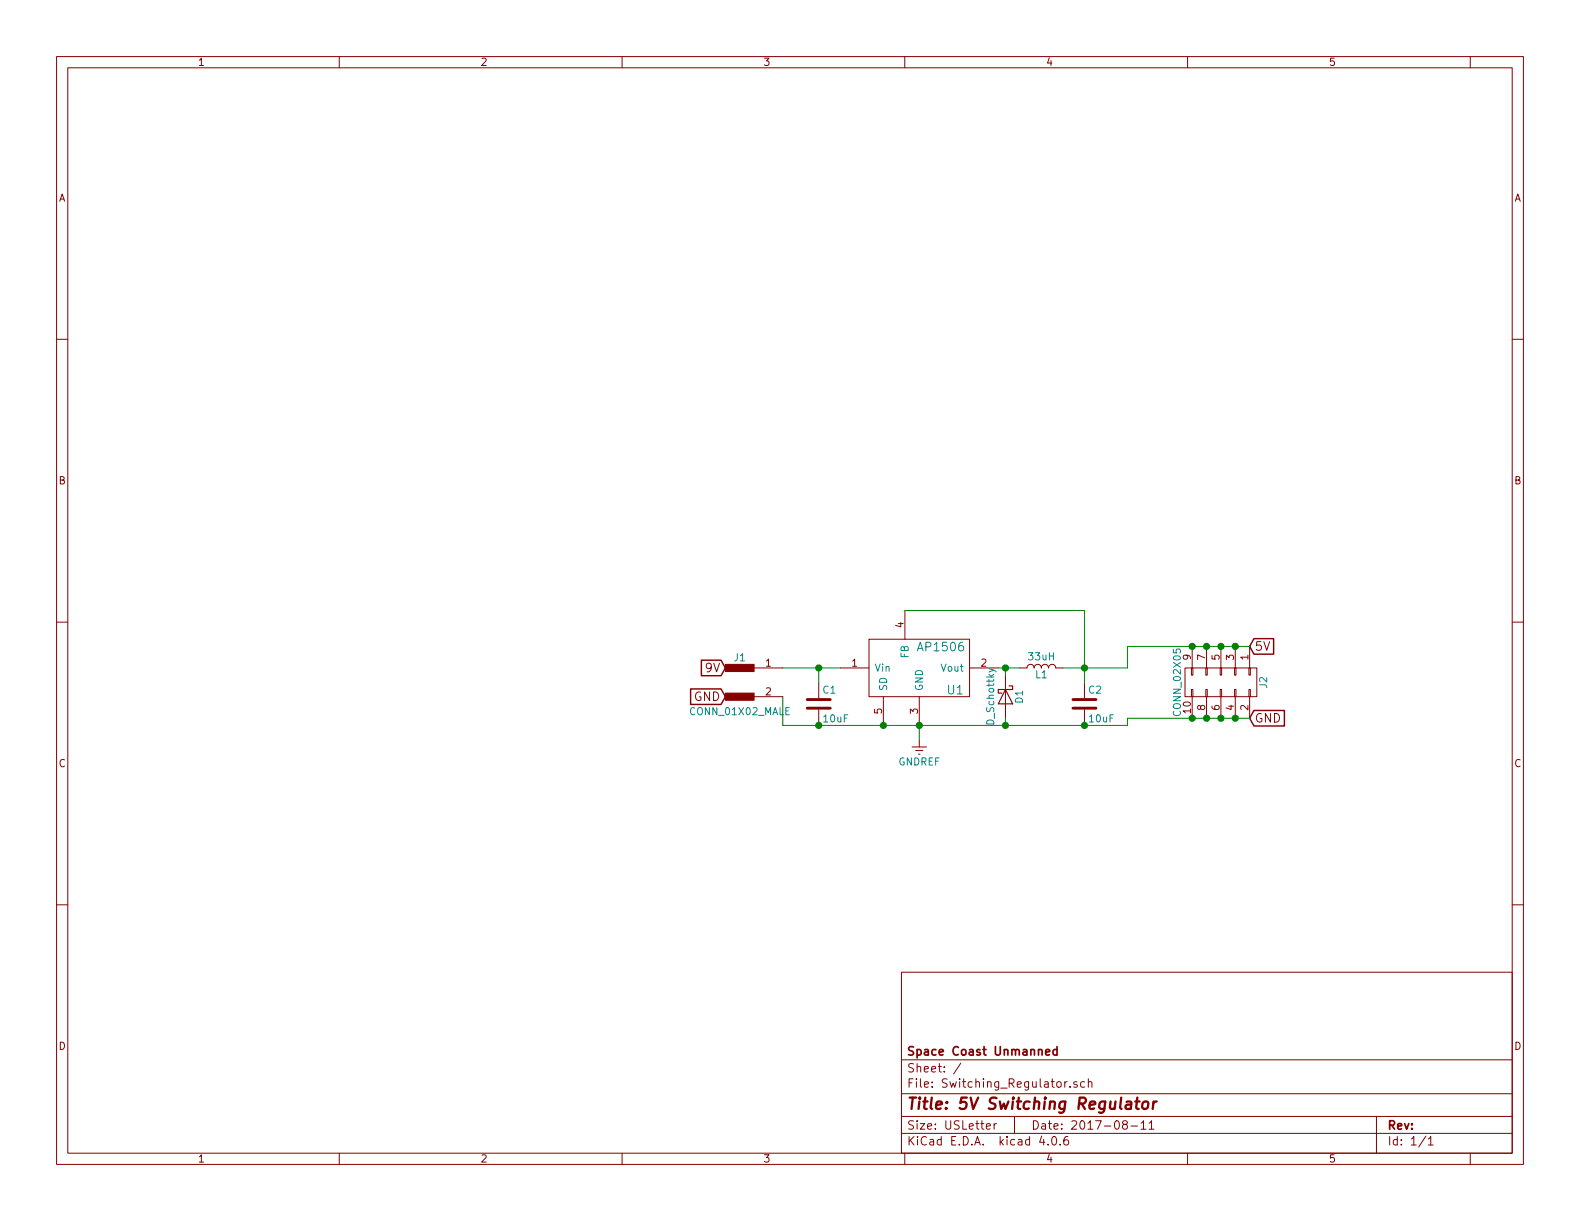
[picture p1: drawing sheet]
<svg xmlns="http://www.w3.org/2000/svg" width="279mm" height="216mm" viewBox="0 0 279 216" stroke-linecap="round" stroke-linejoin="round" font-family="sans-serif">
<g fill="none" stroke="#840000" stroke-width=".18">
<path d="M10 10h259.4v195.9h-259.4zM12 12h255.4v191.9h-255.4zM60 10v2M110 10v2M160 10v2M210 10v2M260 10v2M10 60h2M267.4 60h2M10 110h2M128.3 117.5h.1M133.3 118.1h5.1"/>
<path d="M148.6 118.1h5.1M153.7 113h17.7v10.2h-17.7zM160 108v5M171.4 118.1h5.1M177.8 119.4v7.6M180.3 118.1h1.3a.63 .63 0 0 1 .6-.6 .63 .63 0 0 1 .7 .6 .63 .63 0 0 1 .6-.6 .63 .63 0 0 1 .6 .6 .63 .63 0 0 1 .7-.6 .63 .63 0 0 1 .6 .6 .63 .63 0 0 1 .7-.6 .63 .63 0 0 1 .6 .6h1.3M209.5 118.1h12.7v5.1h-12.7zM210.7 118.1h.2v1.3h-.2zM210.8 114.3v3.8M213.2 118.1h.3v1.3h-.3zM213.4 114.3v3.8M215.8 118.1h.2v1.3h-.2z"/>
<path d="M215.9 114.3v3.8M218.3 118.1h.3v1.3h-.3zM218.4 114.3v3.8M220.9 118.1h.2v1.3h-.2zM221 114.3v3.8M267.4 110h2M133.3 123.2h5.1M144.8 120.7v2.7M144.8 125.5v2.8M156.2 123.2v5.1M161.3 132.1h2.5M161.9 132.7h1.3"/>
<path d="M162.4 133.4h.3M162.6 123.2v5.1M162.6 130.8v1.3M191.8 120.7v2.7M191.8 125.5v2.8M210.7 121.9h.2v1.3h-.2zM210.8 123.2v3.8M213.2 121.9h.3v1.3h-.3zM213.4 123.2v3.8M215.8 121.9h.2v1.3h-.2zM215.9 123.2v3.8M218.3 121.9h.3v1.3h-.3z"/>
<path d="M218.4 123.2v3.8M220.9 121.9h.2v1.3h-.2zM221 123.2v3.8M10 160h2M267.4 160h2M159.4 171.9h108v32h-108zM159.4 197.4h108M159.4 193.4h108M159.4 187.4h108M169.9 188l-1.3 1.9M174.4 199.2l.7-.2v-.2l-.4-.1-.3 .2 .1 .7h.6M175.8 198.7v1"/>
<path d="M176.2 198.7l-.4 .3M179.4 197.4v3M188.7 191.3l-.4 .2M189.2 192.1v.2M190.4 191.3a.37 .37 0 0 0-.5 .2v.2l.5 .1 .1 .2-.2 .3-.4-.1M191.8 191.3h-.4l-.3 .2 .1 .6 .2 .2 .4-.1M192.5 191.4l.2-.1h.3l.1 1M192.5 190.8v1.5M198.8 198.8l-.3-.3 .1-.2 .2-.1h.4l.2 .3-.1 .2-.6 .2a.48 .48 0 0 0-.1 .6l.2 .2 .5-.2a.48 .48 0 0 0-.2-.7M200 199.1h1.1M201.8 198.6l.4-.4v1.5M201.8 199.7h.8"/>
<path d="M203.2 198.6l.4-.4v1.5M203.2 199.7h.9M243.4 197.4v6.5M60 203.9v2M110 203.9v2M159.4 200.4h108M160 203.9v2M184.2 200.9l-.4 1.1h1M185.3 202.3v.2M186.1 201.1l.2-.1a.81 .81 0 0 1 .6 .6 .81 .81 0 0 1-.3 .8l-.1 .1a.79 .79 0 0 1-.4-1.4zM187.5 202.3v.2M188.8 201a.59 .59 0 0 0-.7 .6l.1 .7 .2 .2 .5-.2 .1-.5-.2-.2-.4-.1-.3 .3"/>
<path d="M210 203.9v2M252.1 200.9l-1.2 1.9M252.6 201.4l.4-.4v1.5M252.6 202.5h.8M260 203.9v2"/>
</g>
<path d="M200.8 194.8h.7M201.1 194.1l-.2 1.7 .1 .2 .4 .1M202.2 194.9a.51 .51 0 0 1 .5-.2 .51 .51 0 0 1 .4 .4l-.1 .6a.54 .54 0 0 1-.5 .4 .54 .54 0 0 1-.5-.4zM204 194.8l-.2 1.3M204.5 194.8a.54 .54 0 0 0-.6 .3" fill="none" stroke="#840000" stroke-width=".41"/>
<path d="M184.9 186.1l.7-.2v-.3h-.5l-.2 .2 .1 .7h.6M186.9 185.6h-.4l-.3 .3 .1 .5 .2 .2 .4-.1M186.9 185.1v1.5" fill="none" stroke="#840000" stroke-width=".3"/>
<path d="M142.7 125.2h4.1M142.7 123.7h4.1M189.7 125.2h4.1M189.7 123.7h4.1" fill="none" stroke="#840000" stroke-width=".51"/>
<path d="M138.4 118.1h10.2M144.8 118.1v2.6M160 108h31.8v12.7M176.5 118.1h3.8M177.8 118.1v1.3M221 114.3h-21.6v3.8h-11.4M138.4 123.2v5.1h61v-1.3h21.6M162.6 128.3v2.5M177.8 127v1.3" fill="none" stroke="#008400" stroke-width=".18"/>
<g fill="#008400" stroke="#008400" stroke-width=".25">
<circle cx="156.2" cy="128.3" r=".51"/>
<circle cx="162.6" cy="128.3" r=".51"/>
<circle cx="191.8" cy="128.3" r=".51"/>
<circle cx="144.8" cy="128.3" r=".51"/>
<circle cx="144.8" cy="118.1" r=".51"/>
<circle cx="191.8" cy="118.1" r=".51"/>
<circle cx="177.8" cy="118.1" r=".51"/>
<circle cx="177.8" cy="128.3" r=".51"/>
<circle cx="210.8" cy="114.3" r=".51"/>
<circle cx="213.4" cy="114.3" r=".51"/>
<circle cx="215.9" cy="114.3" r=".51"/>
<circle cx="218.4" cy="114.3" r=".51"/>
<circle cx="218.4" cy="127" r=".51"/>
<circle cx="215.9" cy="127" r=".51"/>
<circle cx="213.4" cy="127" r=".51"/>
<circle cx="210.8" cy="127" r=".51"/>
</g>
<g fill="#840000" stroke="#840000" stroke-width=".18">
<path d="M128.3 122.6h5v1.2h-5z"/>
<path d="M128.3 117.5h5v1.2h-5z"/>
</g>
<path d="M124 116.7h3.5l.8 1.4-.8 1.4h-3.5zM221.7 112.9h3.5v2.8h-3.5l-.7-1.4zM122.1 121.8h5.4l.8 1.4-.8 1.4h-5.4zM221.7 125.6h5.4v2.8h-5.4l-.7-1.4z" fill="none" stroke="#840000" stroke-width=".25"/>
<path d="M177.8 121.9l1.3 2.6h-2.6zM178.4 121.3h.7v.6h-2.6v.7h.7" fill="none" stroke="#840000" stroke-width=".2"/>
<path d="M174.9 118.2l1.1 .4 .1 .2" fill="none" stroke="#008484" stroke-width=".18"/>
<text font-size="2.8" fill="#840000" x="160.4" y="196.2">Title: 5V Switching Regulator</text>
<g font-size="2.1" fill="#840000">
<text x="124.8" y="118.9">9V</text>
<text x="221.9" y="115.1">5V</text>
<text x="122.6" y="124">GND</text>
<text x="221.9" y="127.8">GND</text>
<text x="160.4" y="189.6">Sheet: /</text>
<text x="160.4" y="186.6">Space Coast Unmanned</text>
<text x="160.4" y="192.3">File: Switching_Regulator.sch</text>
<text x="160.4" y="202.5">KiCad E.D.A. kicad 4.0.6</text>
<text x="160.4" y="199.7">Size: USLetter</text>
<text x="182.4" y="199.7">Date: 2017-08-11</text>
<text x="245.4" y="199.7">Rev:</text>
<text x="245.4" y="202.5">Id: 1/1</text>
</g>
<g font-size="2.1" fill="#008484">
<text x="162.5" y="115.2">AP1506</text>
<text x="167.6" y="122.8">U1</text>
</g>
<g font-size="1.8" fill="#840000">
<text x="35" y="11.6">1</text>
<text x="85" y="11.6">2</text>
<text x="135" y="11.6">3</text>
<text x="185" y="11.6">4</text>
<text x="235" y="11.6">5</text>
<text x="10.4" y="35.6">A</text>
<text x="267.8" y="35.6">A</text>
<text x="10.4" y="85.6">B</text>
<text x="267.8" y="85.6">B</text>
<text x="159.8" y="111" transform="rotate(-90 159.8 111)">4</text>
<text x="135.4" y="117.9">1</text>
<text x="150.6" y="117.9">1</text>
<text x="173.5" y="117.9">2</text>
<text x="210.6" y="116.7" transform="rotate(-90 210.6 116.7)">9</text>
<text x="213.1" y="116.7" transform="rotate(-90 213.1 116.7)">7</text>
<text x="215.6" y="116.7" transform="rotate(-90 215.6 116.7)">5</text>
<text x="218.2" y="116.7" transform="rotate(-90 218.2 116.7)">3</text>
<text x="220.7" y="116.7" transform="rotate(-90 220.7 116.7)">1</text>
<text x="135.4" y="122.9">2</text>
<text x="213.1" y="125.6" transform="rotate(-90 213.1 125.6)">8</text>
<text x="215.6" y="125.6" transform="rotate(-90 215.6 125.6)">6</text>
<text x="218.2" y="125.6" transform="rotate(-90 218.2 125.6)">4</text>
<text x="220.7" y="125.6" transform="rotate(-90 220.7 125.6)">2</text>
<text x="156" y="126.2" transform="rotate(-90 156 126.2)">5</text>
<text x="162.3" y="126.2" transform="rotate(-90 162.3 126.2)">3</text>
<text x="210.6" y="126.1" transform="rotate(-90 210.6 126.1)">10</text>
<text x="10.4" y="135.6">C</text>
<text x="267.8" y="135.6">C</text>
<text x="10.4" y="185.6">D</text>
<text x="267.8" y="185.6">D</text>
<text x="35" y="205.5">1</text>
<text x="85" y="205.5">2</text>
<text x="135" y="205.5">3</text>
<text x="185" y="205.5">4</text>
<text x="235" y="205.5">5</text>
</g>
<g font-size="1.8" fill="#008484">
<text x="129.8" y="116.9">J1</text>
<text x="154.7" y="118.7">Vin</text>
<text x="160.7" y="116.4" transform="rotate(-90 160.7 116.4)">FB</text>
<text x="166.5" y="118.7">Vout</text>
<text x="182" y="116.7">33uH</text>
<text x="183.1" y="119.9">L1</text>
<text x="145.5" y="122.6">C1</text>
<text x="156.8" y="122.2" transform="rotate(-90 156.8 122.2)">SD</text>
<text x="163.2" y="122.2" transform="rotate(-90 163.2 122.2)">GND</text>
<text x="180.9" y="124.3" transform="rotate(-90 180.9 124.3)">D1</text>
<text x="192.5" y="122.6">C2</text>
<text x="224.1" y="121.6" transform="rotate(-90 224.1 121.6)">J2</text>
<text x="122.2" y="126.4">CONN_01X02_MALE</text>
<text x="145.7" y="127.7">10uF</text>
<text x="175.8" y="128" transform="rotate(-90 175.8 128)">D_Schottky</text>
<text x="192.7" y="127.7">10uF</text>
<text x="208.8" y="126.3" transform="rotate(-90 208.8 126.3)">CONN_02X05</text>
<text x="158.8" y="135.3">GNDREF</text>
</g>
</svg>
